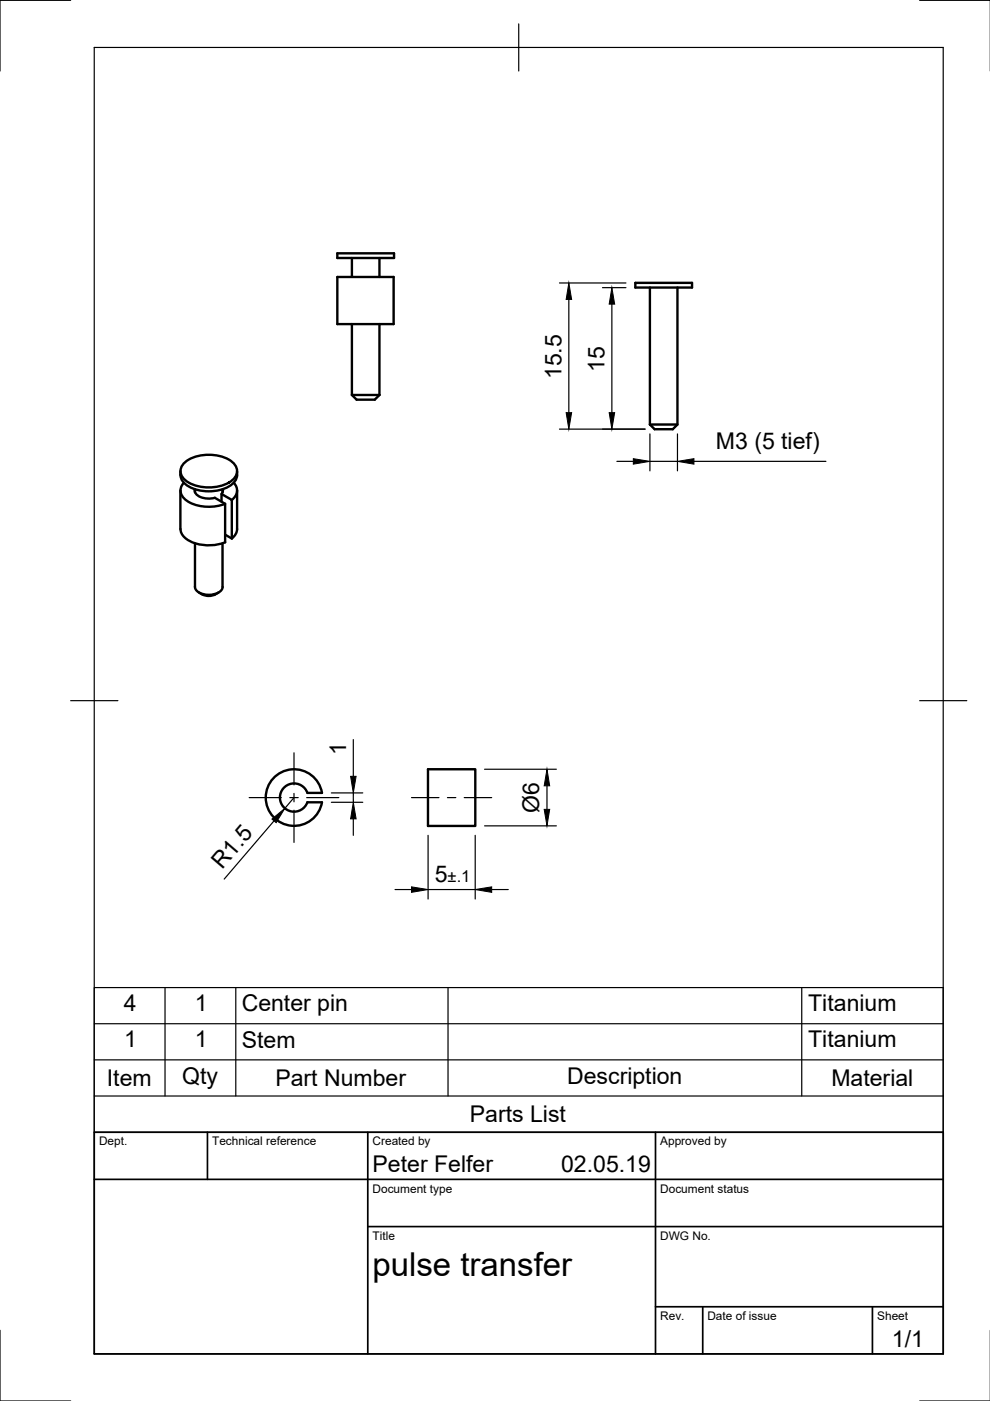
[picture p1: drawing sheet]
<svg xmlns="http://www.w3.org/2000/svg" width="210mm" height="297mm" viewBox="0 0 210 297" stroke-linecap="round" stroke-linejoin="round" font-family="sans-serif">
<!-- layer: Visible -->
<g fill="none" stroke="#000" stroke-width=".51">
<path d="M71.5 53.7h12v1h-12zM71.5 58.7h12v10h-12zM74.6 54.7v4M80.5 54.7v4M134.7 60h12v1h-12zM74.6 68.7v15M80.5 68.7v15M137.8 61v29M143.6 61v29l-1 1h-3.8l-1-1M38.2 99.9a3.2 3.2 0 0 0 2.2 3.5 8.9 8.9 0 0 0 9.1-.9 2.78 2.78 0 0 0 .8-2.6M39.3 97.9a8.9 8.9 0 0 1 9.9 0 2.36 2.36 0 0 1 0 3.9 8.9 8.9 0 0 1-9.9 0 2.36 2.36 0 0 1 0-3.9zM74.6 83.7l1 1h3.9l1-1"/>
<path d="M74.6 83.7h5.9M137.8 90h5.8M38.2 104l.1 8.2a3.4 3.4 0 0 0 2.4 2.7 9.7 9.7 0 0 0 7 .1M39 102.4a2.35 2.35 0 0 0 .6 3.8 9.3 9.3 0 0 0 8.1 .6M41.3 103.7a1.75 1.75 0 0 0 1.6 1.8l1.6 .2 1.1-.2M41.3 115.2v9.2a2.24 2.24 0 0 0 2.3 1.7 3.5 3.5 0 0 0 3.5-1.3l.1-.4M41.3 103.7v.7M45.6 105.5l2.1 1.3v8.2M47 106.4v-1.7l2.1 1.3v8.2M47.2 103.7v.7M47.2 115.2v9.2M47.2 103.7v.5l-.2 .5"/>
<path d="M47.7 113.4l1.4 .8M49.6 102.4a2.31 2.31 0 0 1-.4 3.6M50.3 104v8.2a2.57 2.57 0 0 1-1.1 2M42.2 125.6a3.3 3.3 0 0 0 4.1 0M65.2 168.1a3 3 0 0 0-4.6-1.4 3 3 0 0 0 0 4.8 3 3 0 0 0 4.6-1.4M65.2 168.1h3.1M68.3 168.1a6 6 0 0 0-9.2-4 6 6 0 0 0 0 10 6 6 0 0 0 9.2-4h-3.1M90.7 163.1h10.1v12h-10.1z"/>
</g>
<!-- layer: Border -->
<path d="M15 .1h-15v15M20 10.1h180v276.9h-180zM110 5.1v10M195 .1h15M15 148.6h10M195 148.6h10M0 282.1v14.9h15M195 297h15" fill="none" stroke="#000" stroke-width=".25"/>
<!-- layer: TitleBlock -->
<path d="M20 240.1h180v46.9h-180zM20 250h180M44 240.1v9.9M78 240.1v46.9M139 240.1v46.9M78 260.1h122M139 277.1h61M149 277.1v9.9M185 277.1v9.9" fill="none" stroke="#000" stroke-width=".36"/>
<!-- layer: Parts Lists -->
<path d="M20 209.4h180v30.7h-180zM20 217.1h180M35 209.4v23M50 209.4v23M95 209.4v23M170 209.4v23M20 232.4h180M20 224.7h180" fill="none" stroke="#000" stroke-width=".25"/>
<!-- layer: FD_Dimensions -->
<g fill="none" stroke="#000" stroke-width=".25">
<path d="M118.6 60h14.1M120.6 63.5v24M127.7 61h5M129.7 64.5v23M118.6 91h18.2M130.8 97.8h3.5M137.8 92v7.8M137.8 97.8h5.8M143.6 92v7.8M147.1 97.8h28M74.9 156.8v7.8M58.1 174l-10.6 12.4"/>
<path d="M62.3 169.1l-1.9 2.3M70.3 170.1h6.6M70.3 168.1h6.6M74.9 168.1v2M74.9 173.6v3.5M90.8 177.1v13.5M100.8 177.1v13.5M102.7 175.1h15.3M102.7 163.1h15.3M116 166.6v5M83.8 188.6h3.4M90.8 188.6h10"/>
<path d="M104.2 188.6h3.6"/>
</g>
<g fill="#000" stroke="#000" stroke-width=".21">
<path d="M120.6 60l.6 3.5h-1.2zM129.7 61l.6 3.5h-1.1zM120 87.5h1.2l-.6 3.5zM129.2 87.5h1.1l-.6 3.5zM134.3 97.2l3.5 .6-3.5 .6zM143.6 97.8l3.5-.6v1.2zM57.7 173.7l2.7-2.3-1.9 3zM74.9 170.1l.6 3.5h-1.2zM74.3 164.6h1.2l-.6 3.5zM115.4 171.6h1.1l-.5 3.5zM116 163.1l.5 3.5h-1.1zM87.2 188l3.6 .6-3.6 .6z"/>
<path d="M100.8 188.6l3.4-.6v1.2z"/>
</g>
<!-- layer: Smart Centers -->
<path d="M62.3 159.6v6.8M52.8 169.1h6.8M61.4 169.1h1.8M62.3 168.2v1.8M62.3 171.8v6.8M65 169.1h6.8M87.2 169.1h5.9M94.9 169.1h1.7M98.4 169.1h5.8" fill="none" stroke="#000" stroke-width=".25"/>
<text font-size="7" x="79" y="270.6">pulse transfer</text>
<g font-size="4.9">
<text x="119.1" y="80.4" transform="rotate(-90 119.1 80.4)">15.5</text>
<text x="128.2" y="78.9" transform="rotate(-90 128.2 78.9)">15</text>
<text x="151.8" y="95.3">M3 (5 tief)</text>
<text x="73.4" y="160.1" transform="rotate(-90 73.4 160.1)">1</text>
<text x="114.3" y="172.3" transform="rotate(-90 114.3 172.3)">Ø6</text>
<text x="47.1" y="184.5" transform="rotate(-49 47.1 184.5)">R1.5</text>
<text x="92.2" y="187.1">5</text>
<text x="26.2" y="214.4">4</text>
<text x="41.3" y="214.4">1</text>
<text x="51.2" y="214.4">Center pin</text>
<text x="171.4" y="214.4">Titanium</text>
<text x="26.3" y="222.1">1</text>
<text x="41.3" y="222.1">1</text>
<text x="51.3" y="222.1">Stem</text>
<text x="171.4" y="222">Titanium</text>
<text x="22.7" y="230.3">Item</text>
<text x="38.6" y="229.8">Qty</text>
<text x="58.4" y="230.3">Part Number</text>
<text x="120.2" y="229.8">Description</text>
<text x="176.3" y="230.3">Material</text>
<text x="99.6" y="237.9">Parts List</text>
<text x="79" y="248.5">Peter Felfer</text>
<text x="119" y="248.5">02.05.19</text>
<text x="189.1" y="285.7">1/1</text>
</g>
<text font-size="3.5" x="94.9" y="187.1">±.1</text>
<g font-size="2.5">
<text x="21" y="242.9">Dept.</text>
<text x="45" y="242.9">Technical reference</text>
<text x="79" y="242.9">Created by</text>
<text x="140" y="242.9">Approved by</text>
<text x="79" y="252.8">Document type</text>
<text x="140" y="252.8">Document status</text>
<text x="79" y="262.9">Title</text>
<text x="140" y="262.9">DWG No.</text>
<text x="140" y="279.9">Rev.</text>
<text x="150" y="279.9">Date of issue</text>
<text x="186" y="279.9">Sheet</text>
</g>
</svg>
